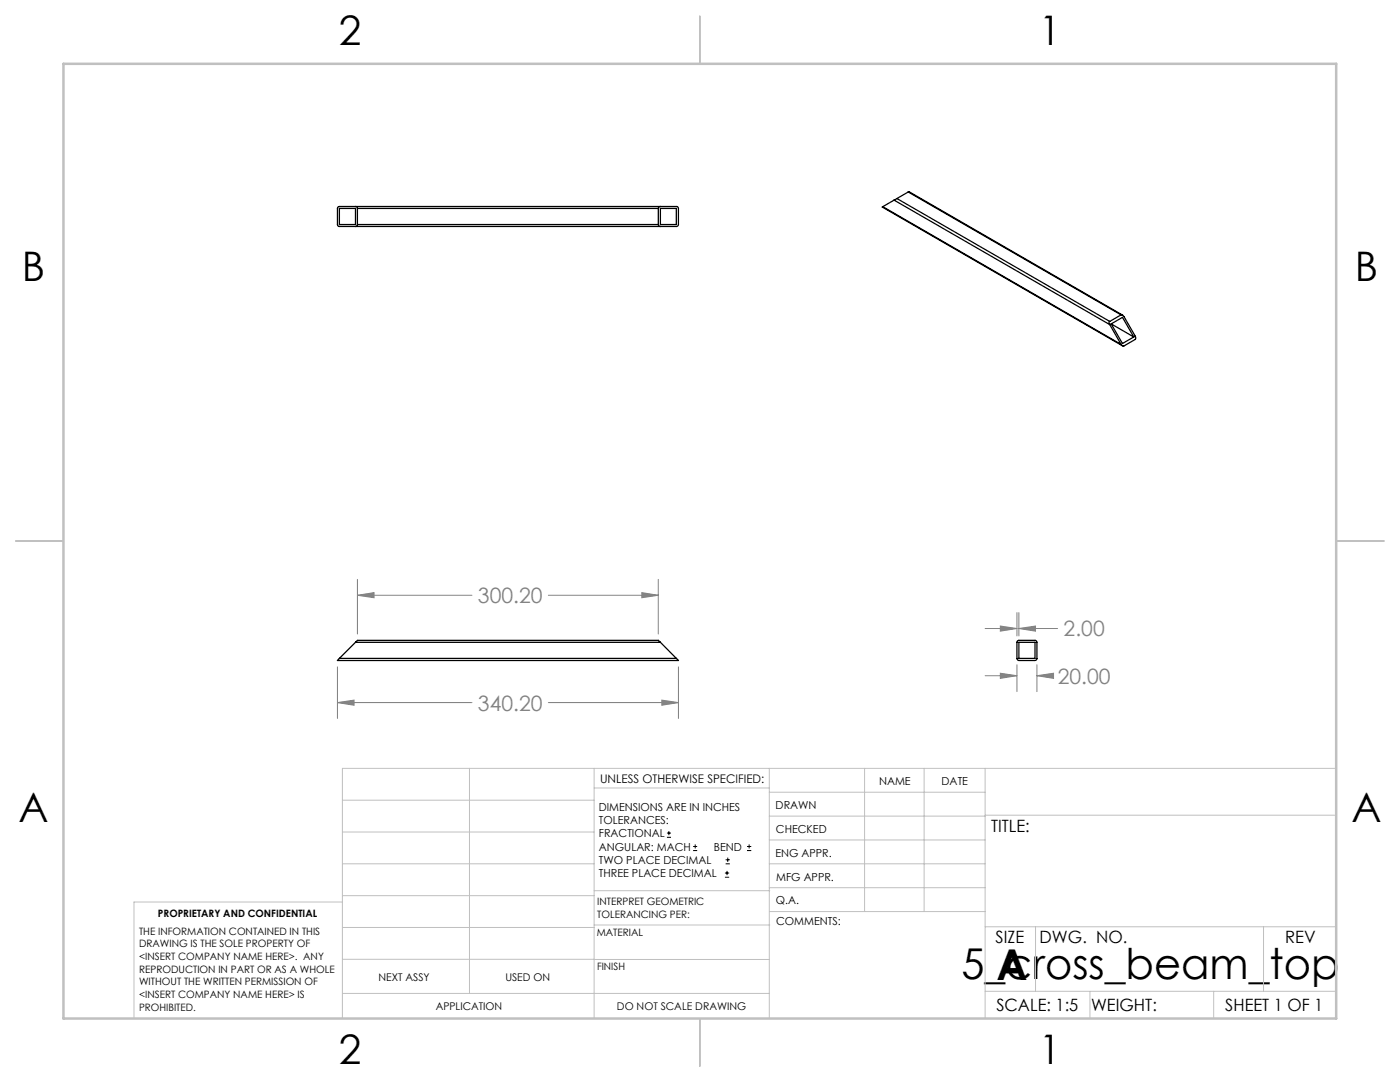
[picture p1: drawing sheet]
<svg xmlns="http://www.w3.org/2000/svg" width="279mm" height="216mm" viewBox="0 0 279 216" stroke-linecap="round" stroke-linejoin="round" font-family="sans-serif">
<g fill="none" stroke="#000" stroke-width=".25">
<path d="M178.4 39.9l-2.2 1.3M178.4 39.9l43.1 24.9M179 39.6l-.6 .3M179 39.6l42.5 24.5M181.3 38.3l.1-.1 42.6 24.7M181.3 38.3l-2.3 1.3M181.3 38.3l42.4 24.5M67.5 41.3l.2-.1h67.4l.3 .3v3.4l-.3 .3h-67.5l-.3-.3zM67.7 41.6h3.2v3.2h-3.2zM70.9 41.2l.4 .2v.2M71.3 44.8v.2l-.4 .2M71.3 44.8h60.1"/>
<path d="M71.3 41.6v3.2M71.3 41.6h60.1M131.4 44.8l.2 .3 .2 .1M131.4 41.6v3.2M131.8 41.2l-.2 .1-.2 .3M131.8 41.6h3.2v3.2h-3.2zM176.2 41.2l-.1 .1 47.9 27.7M176.2 41.2l47.5 27.5M221.5 64.1l-.2 .2 .2 .5M221.5 64.8l2.2 3.9M221.8 64.6l2.2 3.9 2.3-1.3M221.8 64.6l2.2-1.3 2.3 3.9"/>
<path d="M221.8 64.6l4.5 2.6M223.7 62.8l.4 .1 .2 .2 2.4 4.2-.1 .4-2.3 1.3h-.3l-.3-.3M223.7 62.8l-2.2 1.3M67.7 131.4l-.4 .4h68.1l-.4-.4M67.7 131.4h67.3M70.9 128.2l.4-.4h60.1l.4 .4M70.9 128.2h60.9M70.9 128.2l-3.2 3.2M131.8 128.2l3.2 3.2M203.1 127.9l.2-.1 3.5 .1 .1 .2v3.5l-.3 .2-3.5-.1-.1-.3zM203.3 128.2h3.3v3.2h-3.3z"/>
</g>
<g fill="none" stroke="#000" stroke-width=".2">
<path d="M133.1 167.1h.8M133.1 166.2h.8M133.5 165.8v.9M138.3 169.7h.8M138.3 168.9h.8M138.7 168.5v.8M144.7 175h.8M144.7 174.2h.8M144.8 172.4h.9M144.8 171.6h.9M145.1 173.8v.8M145.2 171.1v.9"/>
<path d="M149.1 169.7h.8M149.1 168.9h.8M149.5 168.5v.8"/>
</g>
<g fill="none" stroke="#808080" stroke-width=".2">
<path d="M71.3 118.8l3.3-.5v1zM71.3 115.6v10.9M71.3 118.8h22.9M109.4 118.8h22M128.1 118.3l3.3 .5-3.3 .5zM131.4 115.6v10.9M67.3 133.1v10.3M132.1 139.7l3.3 .5-3.3 .5zM135.4 133.1v10.3M196.6 125.4h6.4M196.6 134.8h6.4M199.6 124.9l3.4 .5-3.4 .5z"/>
<path d="M199.6 134.3l3.4 .5-3.4 .6zM203 122.2v4.7M203 132.6v5.4M203.3 125.4l3.4-.5v1zM203.3 122.2v4.7M203.3 125.4h7.8M206.9 134.8l3.4-.5v1.1zM206.9 132.6v5.4M206.9 134.8h3M67.3 140.2l3.4-.5v1zM67.3 140.2h26.9M109.4 140.2h26"/>
</g>
<g fill="none" stroke="#c0c0c0" stroke-width=".2">
<path d="M68.3 159.7h50.3M93.7 153.3v44.9M118.6 153.3v49.9M118.6 157.2h34.9M153.5 153.3v49.9M153.5 158.1h43.1M172.5 153.3v28.6M184.4 153.3v28.6M196.6 153.3v49.9M266.7 153.3h-198.4v49.9M68.3 178.7h50.3M68.3 172.4h50.3"/>
<path d="M68.3 166h50.3M68.3 180h-41.6v23.2M118.6 177.7h35M153.5 167.6h43.1M153.5 162.8h43.1M153.5 172.4h43.1M153.5 177.1h43.1M196.6 162.7h70.1M68.3 198.2h85.2M68.3 191.4l85.2 .1M68.3 185.1h50.3M118.6 184.6h35"/>
<path d="M153.6 181.9h43M196.6 197.8h70.1M196.6 184.9h70.1M206.7 184.9v12.9M217.5 197.8v5.4M242.2 197.8v5.4M252.2 184.9v12.9"/>
</g>
<path d="M139.7 3.2v9.5M3.1 107.9h9.6M266.7 107.9h9.5M139.7 203.2v9.6" fill="none" stroke="#c0c0c0" stroke-width=".25"/>
<path d="M12.7 12.7h254v190.5h-254z" fill="none" stroke="#c0c0c0" stroke-width=".5"/>
<path d="M132.1 139.7l3.3 .5-3.3 .5zM67.3 140.2l3.4-.5v1zM71.3 118.8l3.3-.5v1zM128.1 118.3l3.3 .5-3.3 .5zM203.3 125.4l3.4-.5v1zM199.6 124.9l3.4 .5-3.4 .5zM199.6 134.3l3.4 .5-3.4 .6zM206.9 134.8l3.4-.5v1.1z" fill="#808080"/>
<g font-size="8.5">
<text x="191.9" y="195.4">5_cross_beam_top</text>
<text x="198.9" y="195.5">A</text>
</g>
<g font-size="8.1">
<text x="67.6" y="8.9">2</text>
<text x="207.3" y="8.9">1</text>
<text x="4.4" y="56.1">B</text>
<text x="270.4" y="56.1">B</text>
<text x="3.7" y="164.1">A</text>
<text x="269.7" y="164.1">A</text>
<text x="67.6" y="212.4">2</text>
<text x="207.3" y="212.4">1</text>
</g>
<g font-size="4.2" fill="#808080">
<text x="95.4" y="120.3">300.20</text>
<text x="212.3" y="127">2.00</text>
<text x="211.1" y="136.4">20.00</text>
<text x="95.4" y="141.8">340.20</text>
</g>
<g font-size="3.4">
<text x="197.8" y="166">TITLE:</text>
<text x="198.7" y="188.1">SIZE</text>
<text x="207.5" y="188.1">DWG. NO.</text>
<text x="256.5" y="188.2">REV</text>
<text x="198.8" y="201.7">SCALE: 1:5</text>
<text x="217.7" y="201.8">WEIGHT:</text>
<text x="244.5" y="201.7">SHEET 1 OF 1</text>
</g>
<text font-size="2.4" x="119.8" y="156.2">UNLESS OTHERWISE SPECIFIED:</text>
<g font-size="2.2">
<text x="119.5" y="161.8">DIMENSIONS ARE IN INCHES</text>
<text x="154.8" y="161.4">DRAWN</text>
<text x="175.4" y="156.6">NAME</text>
<text x="187.9" y="156.7">DATE</text>
<text x="119.5" y="164.4">TOLERANCES:</text>
<text x="119.5" y="167.1">FRACTIONAL</text>
<text x="154.9" y="166.3">CHECKED</text>
<text x="119.5" y="169.7">ANGULAR: MACH</text>
<text x="119.5" y="172.4">TWO PLACE DECIMAL</text>
<text x="142.5" y="169.7">BEND</text>
<text x="154.8" y="170.9">ENG APPR.</text>
<text x="119.5" y="175">THREE PLACE DECIMAL</text>
<text x="154.9" y="175.7">MFG APPR.</text>
<text x="154.9" y="180.4">Q.A.</text>
<text x="154.9" y="184.6">COMMENTS:</text>
</g>
<g font-size="2.1">
<text x="75.5" y="195.7">NEXT ASSY</text>
<text x="100.9" y="195.7">USED ON</text>
<text x="86.9" y="201.5">APPLICATION</text>
<text x="123.1" y="201.6">DO NOT SCALE DRAWING</text>
</g>
<g font-size="2">
<text x="31.5" y="182.9">PROPRIETARY AND CONFIDENTIAL</text>
<text x="119.2" y="180.6">INTERPRET GEOMETRIC</text>
<text x="119.2" y="183.1">TOLERANCING PER:</text>
<text x="27.8" y="186.5">THE INFORMATION CONTAINED IN THIS</text>
<text x="27.8" y="189">DRAWING IS THE SOLE PROPERTY OF</text>
<text x="27.8" y="191.6">&lt;INSERT COMPANY NAME HERE&gt;. ANY</text>
<text x="119.1" y="186.7">MATERIAL</text>
<text x="27.8" y="194.1">REPRODUCTION IN PART OR AS A WHOLE</text>
<text x="27.8" y="196.6">WITHOUT THE WRITTEN PERMISSION OF</text>
<text x="119.1" y="193.5">FINISH</text>
<text x="27.8" y="199.1">&lt;INSERT COMPANY NAME HERE&gt; IS</text>
<text x="27.8" y="201.7">PROHIBITED.</text>
</g>
</svg>
